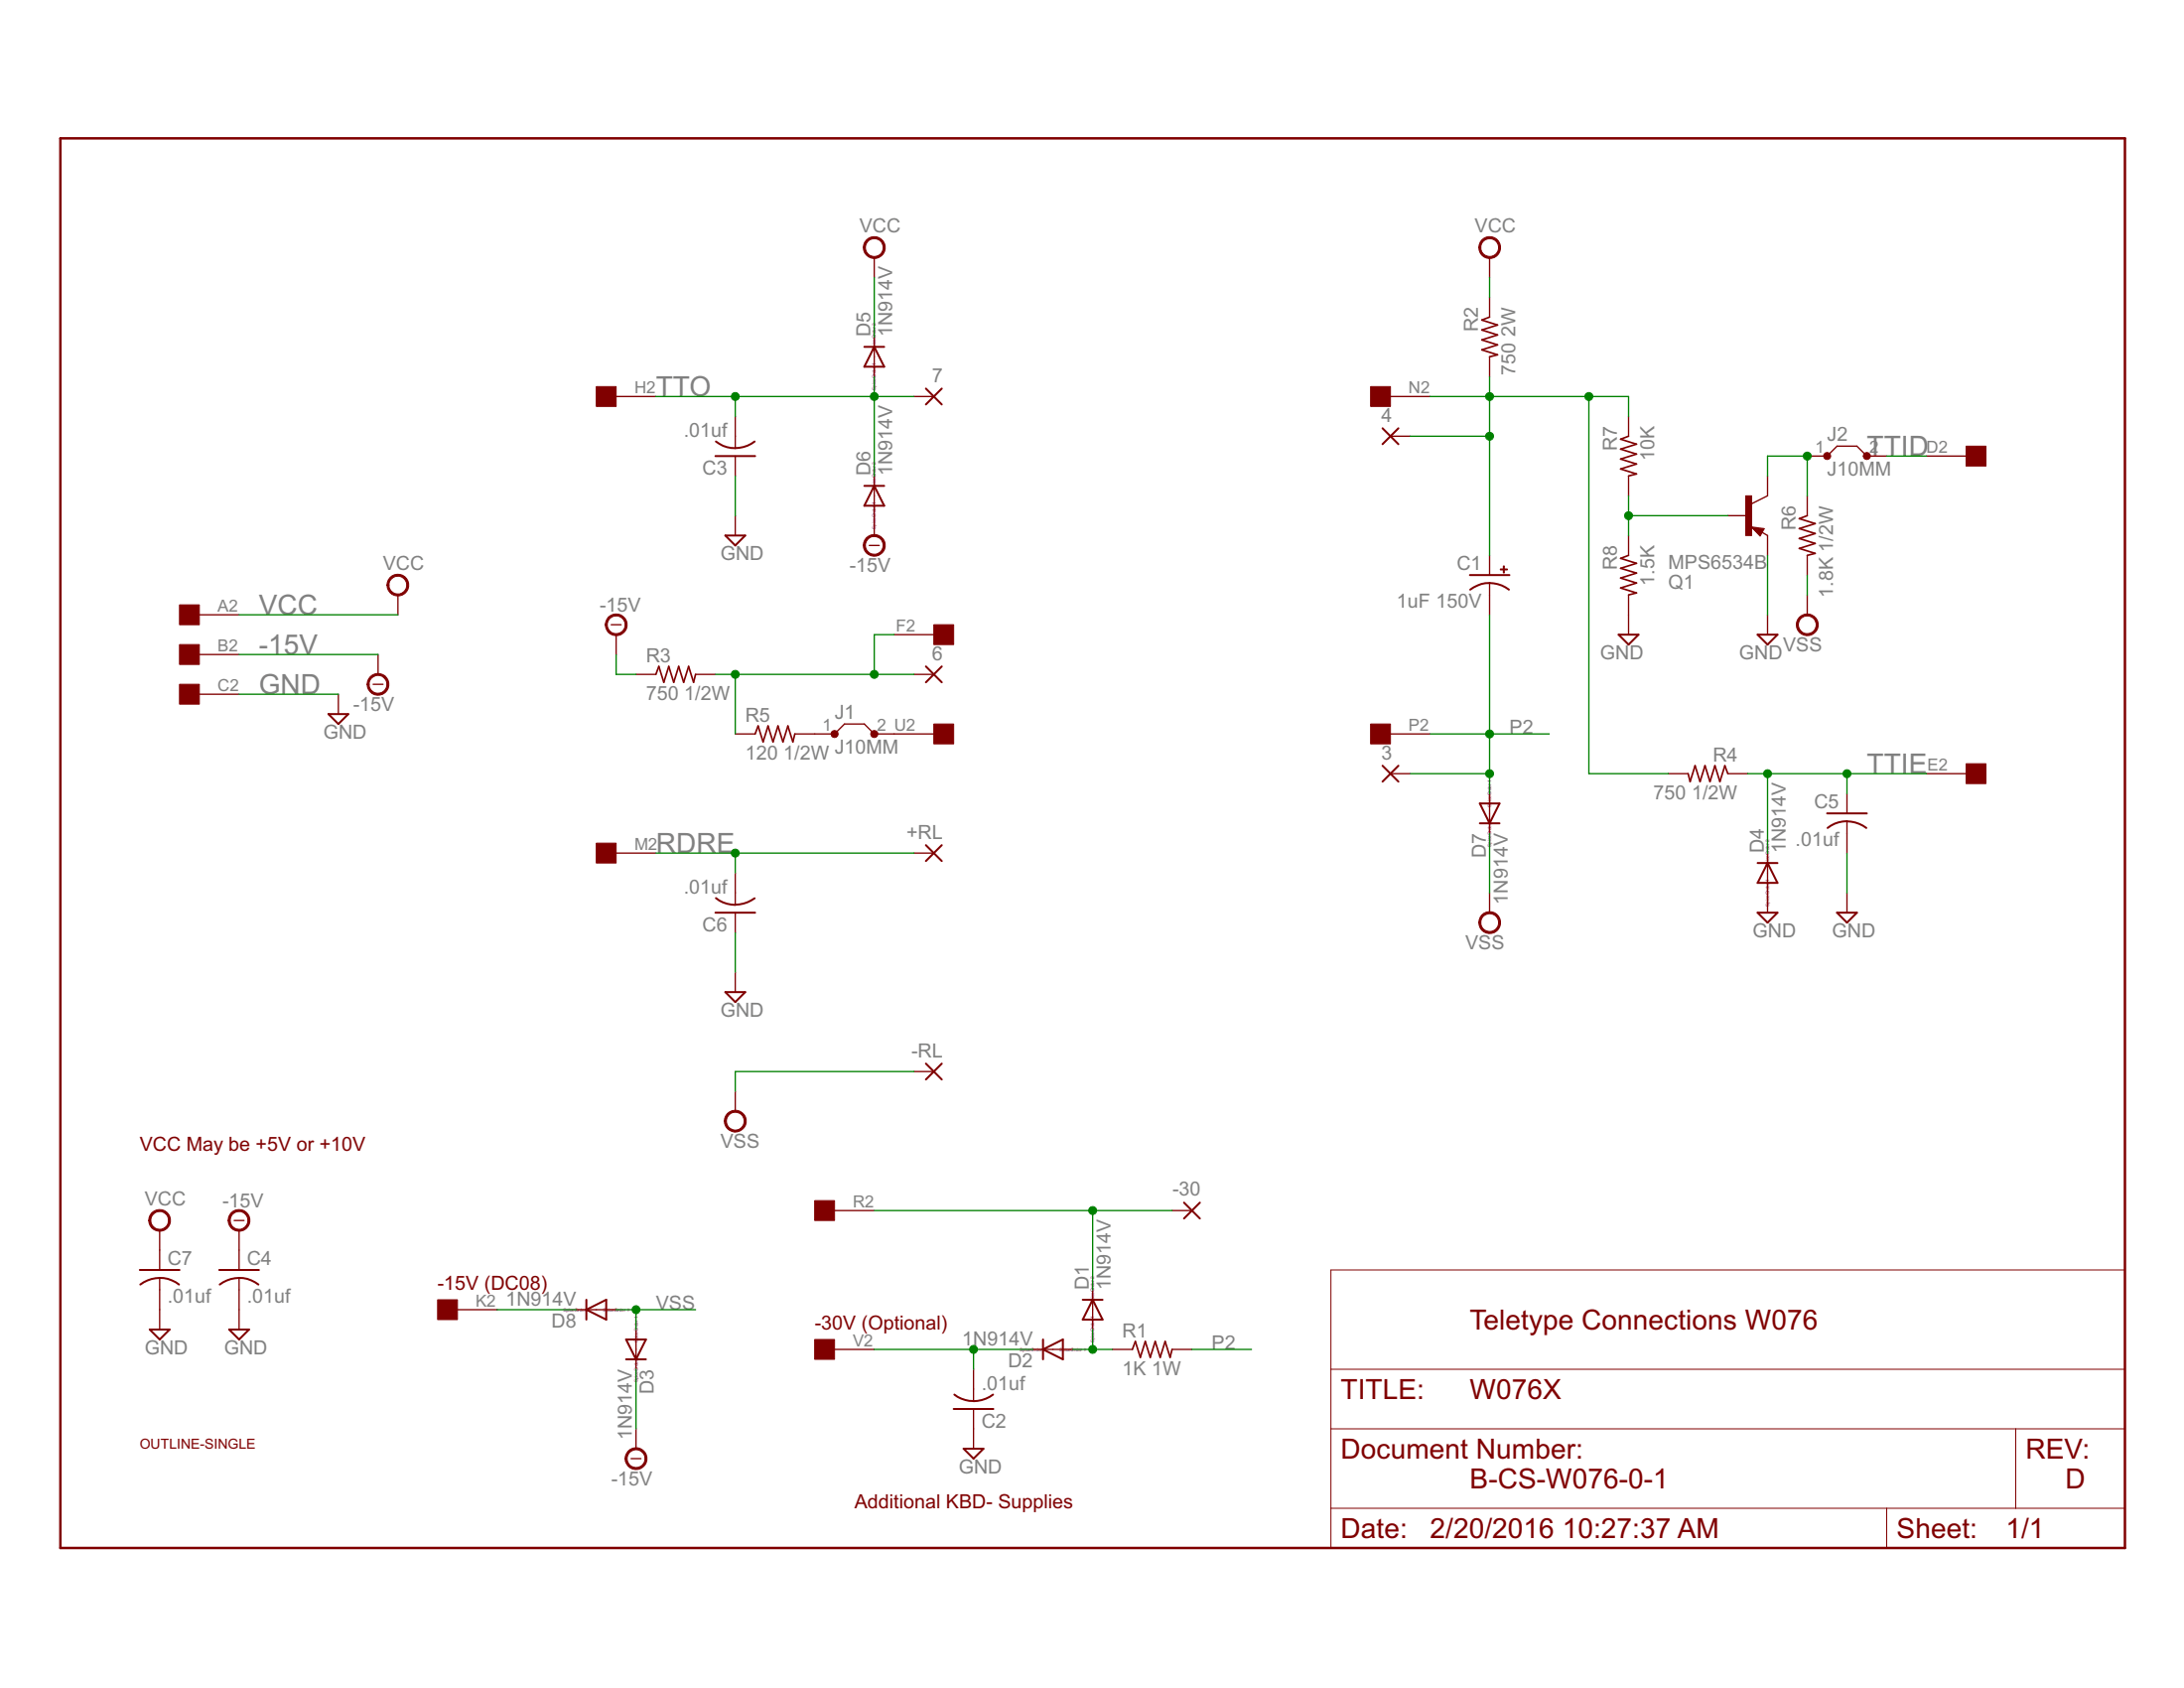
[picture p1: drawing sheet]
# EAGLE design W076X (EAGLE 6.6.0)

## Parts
3  2,54/1,0  [2,54/1,0]
4  2,54/1,0  [2,54/1,0]
6  2,54/1,0  [2,54/1,0]
7  2,54/1,0  [2,54/1,0]
+RL  2,54/1,0  [2,54/1,0]
-30  2,54/1,0  [2,54/1,0]
-RL  2,54/1,0  [2,54/1,0]
C1  1uF 150V  CPOL-USE25-9AXIAL  [E25-9]
C2  .01uf  C-US050-025X075  [C050-025X075]
C3  .01uf  C-US050-025X075  [C050-025X075]
C4  .01uf  C-US050-025X075  [C050-025X075]
C5  .01uf  C-US050-025X075  [C050-025X075]
C6  .01uf  C-US050-025X075  [C050-025X075]
C7  .01uf  C-US050-025X075  [C050-025X075]
D1  1N914V  1N4148DO35-10  [DO35-10]
D2  1N914V  1N4148DO35-10  [DO35-10]
D3  1N914V  1N4148DO35-10  [DO35-10]
D4  1N914V  1N4148DO35-10  [DO35-10]
D5  1N914V  1N4148DO35-10  [DO35-10]
D6  1N914V  1N4148DO35-10  [DO35-10]
D7  1N914V  1N4148DO35-10  [DO35-10]
D8  1N914V  1N4148DO35-10  [DO35-10]
EDGE  EDGE-1  [EDGE-CON1]
J1  J10MM  [10]
J2  J10MM  [10]
Q1  MPS6534B  2N2904  [TO39]
R1  1K 1W  R-US_0817/22  [P0817/22]
R2  750 2W  R-US_0817/22  [P0817/22]
R3  750 1/2W  R-US_0411/15  [0411/15]
R4  750 1/2W  R-US_0411/15  [0411/15]
R5  120 1/2W  R-US_0411/15  [0411/15]
R6  1.8K 1/2W  R-US_0411/15  [0411/15]
R7  10K  R-US_0207/10  [0207/10]
R8  1.5K  R-US_0207/10  [0207/10]
U$1  OUTLINE-SINGLE  [SINGLE]

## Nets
-15V: C4.1 D3.C D6.A EDGE.B2 R3.1
GND: C2.1 C3.1 C4.2 C5.2 C6.1 C7.2 D4.A EDGE.C2 Q1.1(E) R8.2
N$1: 6.1(P) EDGE.F2 R3.2 R5.1
N$2: Q1.2(B) R7.2 R8.1
N$3: -30.1(P) D1.C EDGE.R2
N$4: D8.C EDGE.K2
N$5: C2.2 D2.C EDGE.V2
N$6: D1.A D2.A R1.1
N$7: 4.1(P) C1.+ EDGE.N2 R2.2 R4.2 R7.1
N$8: J1.1 R5.2
N$9: J2.1 Q1.3(C) R6.1
P2: 3.1(P) C1.- D7.A EDGE.P2 R1.2
RDRE: +RL.1(P) C6.2 EDGE.M2
TTID: EDGE.D2 J2.2
TTIE: C5.1 D4.C EDGE.E2 R4.1
TTO: 7.1(P) C3.2 D5.A D6.C EDGE.H2
TTOE: EDGE.U2 J1.2
VCC: C7.1 D5.C EDGE.A2 R2.1
VSS: -RL.1(P) D3.A D7.C D8.A R6.2
Unconnected: EDGE.J2 EDGE.L2 EDGE.S2 EDGE.T2

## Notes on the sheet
- VCC May be +5V or +10V
- -15V (DC08)
- -30V (Optional) | Teletype Connections W076
- B-CS-W076-0-1 | D
- Additional KBD- Supplies
